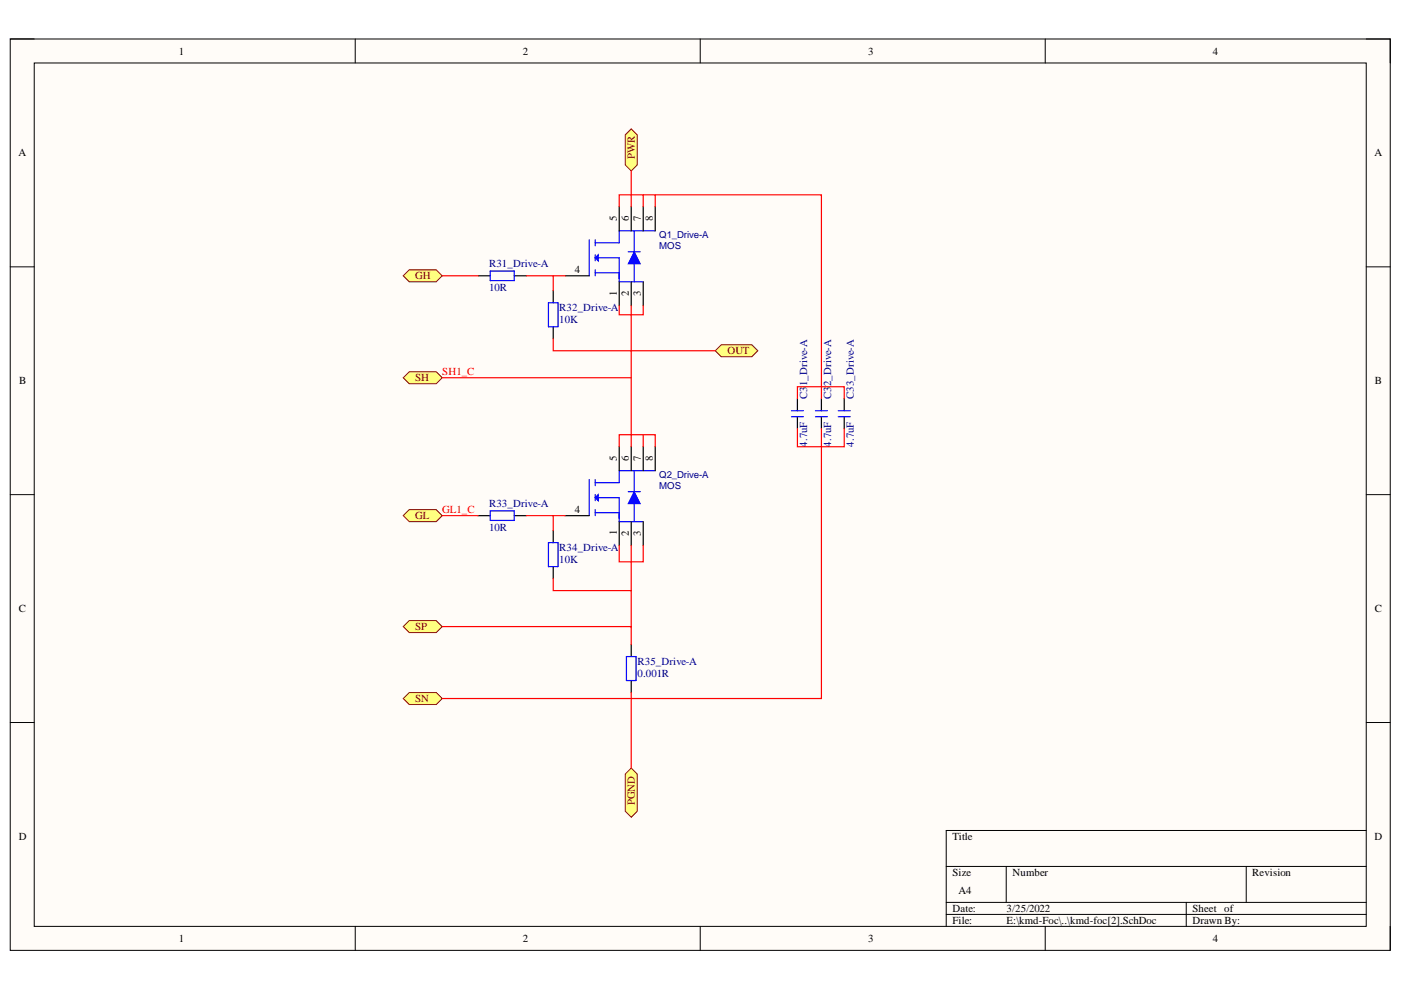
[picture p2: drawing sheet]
<svg xmlns="http://www.w3.org/2000/svg" width="297mm" height="210mm" viewBox="0 0 297 210" stroke-linecap="round" stroke-linejoin="round" font-family="sans-serif">
<path d="M2.2 8.3h292.6v193.2h-292.6z" fill-rule="evenodd" fill="#fffcf8"/>
<path d="M2.2 8.3h292.6v193.2h-292.6z" fill="none" stroke="#000" stroke-width=".21"/>
<path d="M7.3 13.4h282.4v183h-282.4z" fill-rule="evenodd" fill="#fffcf8"/>
<g fill="none" stroke="#000" stroke-width=".21">
<path d="M2.2 8.3h5.1M7.3 13.4h282.4v183h-282.4zM75.3 8.3v5M148.5 8.3v5M221.6 8.3v5.1M289.7 8.3h5.1v5.1M2.2 56.6h5.1M289.7 56.6h5.1M2.2 104.9h5.1M289.7 104.9h5.1M2.2 153.2h5.1M289.7 153.2h5.1"/>
<path d="M289.7 176.1h-89.1v20.3M75.3 196.4v5.1M148.5 196.4v5.1M200.6 183.7h89.1M200.6 191.3h89.1M200.6 193.9h89.1M213.3 183.7v7.6M221.6 196.4v5.1M251.5 191.3v5.1M264.2 183.7v7.6M294.8 196.4v5.1"/>
</g>
<path d="M124.9 50.8v7.7M126.2 50.8v1.3M126.2 54v1.3M126.2 57.2v1.3M126.2 57.8h5.1v2M126.2 54.7h5.1M131.3 48.9v2.6h-5.1" fill="none" stroke="#00f" stroke-width=".25"/>
<path d="M126.2 54.7l.6-.7v1.3z" fill="#00f"/>
<path d="M126.2 54.7l.6-.7v1.3zM131.3 54.7v4.4M131.3 59.8h5.1M131.3 48.9h7.6M133.2 53.4h2.5M134.5 48.9v10.9" fill="none" stroke="#00f" stroke-width=".25"/>
<path d="M134.5 53.4l1.2 2.5h-2.5z" fill="#00f"/>
<path d="M134.5 53.4l1.2 2.5h-2.5z" fill="none" stroke="#00f" stroke-width=".21"/>
<path d="M119.8 58.5h5.1M131.3 43.9v5M131.3 59.8v5M133.8 43.9v5M133.8 59.8v5M136.4 43.9v5M136.4 59.8v5M138.9 43.9v5" fill="none" stroke="#000" stroke-width=".25"/>
<path d="M131.3 99.8v2.5h-5.1M124.9 101.7v7.6M126.2 101.7v1.3M126.2 104.9v1.3M126.2 108.1v1.2M126.2 108.7h5.1v1.9M126.2 105.5h5.1" fill="none" stroke="#00f" stroke-width=".25"/>
<path d="M126.8 104.9v1.3l-.6-.7z" fill="#00f"/>
<path d="M131.3 99.8h7.6M134.5 99.8v10.8M126.8 104.9v1.3l-.6-.7zM131.3 105.5v4.5M131.3 110.6h5.1M133.2 104.2h2.5" fill="none" stroke="#00f" stroke-width=".25"/>
<path d="M134.5 104.2l1.2 2.6h-2.5z" fill="#00f"/>
<path d="M134.5 104.2l1.2 2.6h-2.5z" fill="none" stroke="#00f" stroke-width=".21"/>
<g fill="none" stroke="#000" stroke-width=".25">
<path d="M101.4 58.5h2.5M109 58.5h2.6M117.3 61.7v2.5M117.3 69.3v2.5M131.3 94.7v5.1M133.8 94.7v5.1M136.4 94.7v5.1M138.9 94.7v5.1M169.1 84.5v2.6M169.1 88.4v2.5M174.2 84.5v2.6M174.2 88.4v2.5"/>
<path d="M101.4 109.3h2.5M109 109.3h2.6M117.3 112.5v2.6M119.8 109.3h5.1M131.3 110.6v5.1M133.8 110.6v5.1M136.4 110.6v5.1M117.3 120.1v2.6M133.8 136.7v2.5M133.8 144.3v2.5"/>
</g>
<path d="M103.9 57.5h5.1v2h-5.1zM116.3 64.2h2v5.1h-2zM167.8 88.4h2.5M167.8 87.1h2.5M172.9 88.4h2.5M172.9 87.1h2.5M103.9 108.3h5.1v2h-5.1zM116.3 115.1h2v5h-2zM132.8 139.2h2v5.1h-2z" fill="none" stroke="#00f" stroke-width=".25"/>
<path d="M85.5 58.5l1.3-1.3h5.7l1.3 1.3-1.3 1.3h-5.7z" fill-rule="evenodd" fill="#ffff80"/>
<path d="M85.5 58.5l1.3-1.3h5.7l1.3 1.3-1.3 1.3h-5.7z" fill="none" stroke="#800000" stroke-width=".21"/>
<path d="M85.5 80.1l1.3-1.3h5.7l1.3 1.3-1.3 1.3h-5.7z" fill-rule="evenodd" fill="#ffff80"/>
<path d="M85.5 80.1l1.3-1.3h5.7l1.3 1.3-1.3 1.3h-5.7z" fill="none" stroke="#800000" stroke-width=".21"/>
<path d="M85.5 109.3l1.3-1.2h5.7l1.3 1.2-1.3 1.3h-5.7z" fill-rule="evenodd" fill="#ffff80"/>
<path d="M85.5 109.3l1.3-1.2h5.7l1.3 1.2-1.3 1.3h-5.7z" fill="none" stroke="#800000" stroke-width=".21"/>
<path d="M85.5 132.9l1.3-1.3h5.7l1.3 1.3-1.3 1.2h-5.7z" fill-rule="evenodd" fill="#ffff80"/>
<path d="M85.5 132.9l1.3-1.3h5.7l1.3 1.3-1.3 1.2h-5.7z" fill="none" stroke="#800000" stroke-width=".21"/>
<path d="M85.5 148.1l1.3-1.3h5.7l1.3 1.3-1.3 1.3h-5.7z" fill-rule="evenodd" fill="#ffff80"/>
<path d="M85.5 148.1l1.3-1.3h5.7l1.3 1.3-1.3 1.3h-5.7z" fill="none" stroke="#800000" stroke-width=".21"/>
<path d="M132.6 28.6l1.2-1.3 1.3 1.3v6.4l-1.3 1.2-1.2-1.2z" fill-rule="evenodd" fill="#ffff80"/>
<path d="M132.6 28.6l1.2-1.3 1.3 1.3v6.4l-1.3 1.2-1.2-1.2z" fill="none" stroke="#800000" stroke-width=".21"/>
<path d="M151.6 74.4l1.3-1.3h6.5l1.3 1.3-1.3 1.2h-6.5z" fill-rule="evenodd" fill="#ffff80"/>
<path d="M151.6 74.4l1.3-1.3h6.5l1.3 1.3-1.3 1.2h-6.5z" fill="none" stroke="#800000" stroke-width=".21"/>
<path d="M132.6 164.1l1.2-1.2 1.3 1.2v7.9l-1.3 1.3-1.2-1.3z" fill-rule="evenodd" fill="#ffff80"/>
<path d="M132.6 164.1l1.2-1.2 1.3 1.2v7.9l-1.3 1.3-1.2-1.3z" fill="none" stroke="#800000" stroke-width=".21"/>
<path d="M179 84.5v2.6M179 88.4v2.5" fill="none" stroke="#000" stroke-width=".25"/>
<path d="M177.7 88.4h2.6M177.7 87.1h2.6" fill="none" stroke="#00f" stroke-width=".25"/>
<g fill="none" stroke="#f00" stroke-width=".25">
<path d="M133.8 36.2v7.7M93.8 58.5h7.6M111.6 58.5h8.2M117.3 58.5v3.2M131.3 43.9v-2.6h5.1v2.6M136.4 41.3h2.5v2.6M138.9 41.3h35.3v40.7h4.8v2.5M117.3 71.8v2.6h16.5v17.8h-2.5v2.5M131.3 64.8v1.9h2.5v7.7h17.8M133.8 64.8v1.9h2.6v-1.9M93.8 80.1h40M133.8 94.7v-2.5h5.1v2.5"/>
<path d="M136.4 92.2v2.5M169.1 90.9v3.8h5.1v-3.8M169.1 84.5v-2.5h5.1v2.5M179 90.9v3.8h-4.8v53.4h-80.4M93.8 109.3h7.6M111.6 109.3h8.2M117.3 109.3v3.2M131.3 115.7v3.4h5.1v-3.4M133.8 115.7v9.5M93.8 132.9h40v3.8M117.3 122.7v2.5h16.5v7.7M133.8 146.8v16.1"/>
</g>
<g font-size="2.3">
<text x="37.9" y="11.6">1</text>
<text x="110.9" y="11.6">2</text>
<text x="184.1" y="11.6">3</text>
<text x="257.1" y="11.6">4</text>
<text x="3.9" y="33.1">A</text>
<text x="291.4" y="33.1">A</text>
<text x="130.8" y="46.9" transform="rotate(-90 130.8 46.9)">5</text>
<text x="133.3" y="46.9" transform="rotate(-90 133.3 46.9)">6</text>
<text x="135.8" y="46.9" transform="rotate(-90 135.8 46.9)">7</text>
<text x="138.4" y="46.9" transform="rotate(-90 138.4 46.9)">8</text>
<text x="121.9" y="57.9">4</text>
<text x="130.8" y="62.7" transform="rotate(-90 130.8 62.7)">1</text>
<text x="133.3" y="62.8" transform="rotate(-90 133.3 62.8)">2</text>
<text x="135.8" y="62.8" transform="rotate(-90 135.8 62.8)">3</text>
<text x="4.1" y="81.4">B</text>
<text x="291.5" y="81.4">B</text>
<text x="130.8" y="97.8" transform="rotate(-90 130.8 97.8)">5</text>
<text x="133.3" y="97.8" transform="rotate(-90 133.3 97.8)">6</text>
<text x="135.8" y="97.8" transform="rotate(-90 135.8 97.8)">7</text>
<text x="138.4" y="97.8" transform="rotate(-90 138.4 97.8)">8</text>
<text x="121.9" y="108.8">4</text>
<text x="130.8" y="113.5" transform="rotate(-90 130.8 113.5)">1</text>
<text x="133.3" y="113.7" transform="rotate(-90 133.3 113.7)">2</text>
<text x="135.8" y="113.6" transform="rotate(-90 135.8 113.6)">3</text>
<text x="4" y="129.7">C</text>
<text x="291.5" y="129.7">C</text>
<text x="4" y="178">D</text>
<text x="202" y="178">Title</text>
<text x="291.4" y="178">D</text>
<text x="202" y="185.7">Size</text>
<text x="214.6" y="185.7">Number</text>
<text x="265.5" y="185.7">Revision</text>
<text x="203.2" y="189.6">A4</text>
<text x="202" y="193.4">Date:</text>
<text x="202" y="195.9">File:</text>
<text x="213.4" y="193.4">3/25/2022</text>
<text x="213.4" y="195.9">E:\kmd-Foc\..\kmd-foc[2].SchDoc</text>
<text x="252.8" y="193.4">Sheet of</text>
<text x="252.8" y="195.9">Drawn By:</text>
<text x="37.9" y="199.7">1</text>
<text x="110.9" y="199.7">2</text>
<text x="184.1" y="199.7">3</text>
<text x="257.1" y="199.7">4</text>
</g>
<g font-size="2.3" fill="#800000">
<text x="134.6" y="33.7" transform="rotate(-90 134.6 33.7)">PWR</text>
<text x="88" y="59.2">GH</text>
<text x="154.2" y="75.1">OUT</text>
<text x="88" y="80.9">SH</text>
<text x="88" y="110">GL</text>
<text x="88" y="133.6">SP</text>
<text x="88" y="148.9">SN</text>
<text x="134.6" y="170.8" transform="rotate(-90 134.6 170.8)">PGND</text>
</g>
<g font-size="2.3" fill="#000080">
<text x="103.7" y="56.7">R31_Drive-A</text>
<text x="103.7" y="61.7">10R</text>
<text x="118.6" y="66">R32_Drive-A</text>
<text x="118.6" y="68.5">10K</text>
<text x="171.1" y="81.9" transform="rotate(-90 171.1 81.9)">1_Drive-A</text>
<text x="176.2" y="81.9" transform="rotate(-90 176.2 81.9)">2_Drive-A</text>
<text x="171.1" y="84.6" transform="rotate(-90 171.1 84.6)">C3</text>
<text x="176.2" y="84.6" transform="rotate(-90 176.2 84.6)">C3</text>
<text x="181" y="84.6" transform="rotate(-90 181 84.6)">C33_Drive-A</text>
<text x="171.1" y="94.7" transform="rotate(-90 171.1 94.7)">4.7uF</text>
<text x="176.2" y="94.7" transform="rotate(-90 176.2 94.7)">4.7uF</text>
<text x="181" y="94.7" transform="rotate(-90 181 94.7)">4.7uF</text>
<text x="103.7" y="107.5">R33_Drive-A</text>
<text x="103.7" y="112.6">10R</text>
<text x="118.6" y="116.8">R34_Drive-A</text>
<text x="118.6" y="119.3">10K</text>
<text x="135.2" y="141">R35_Drive-A</text>
<text x="135.2" y="143.5">0.001R</text>
</g>
<g font-size="2.3" fill="#f00">
<text x="93.8" y="79.6">SH1_C</text>
<text x="93.8" y="108.8">GL1_C</text>
</g>
<g font-size="2" fill="#000080">
<text x="139.7" y="50.5">Q1_Drive-A</text>
<text x="139.7" y="52.8">MOS</text>
<text x="139.7" y="101.3">Q2_Drive-A</text>
<text x="139.7" y="103.6">MOS</text>
</g>
</svg>
